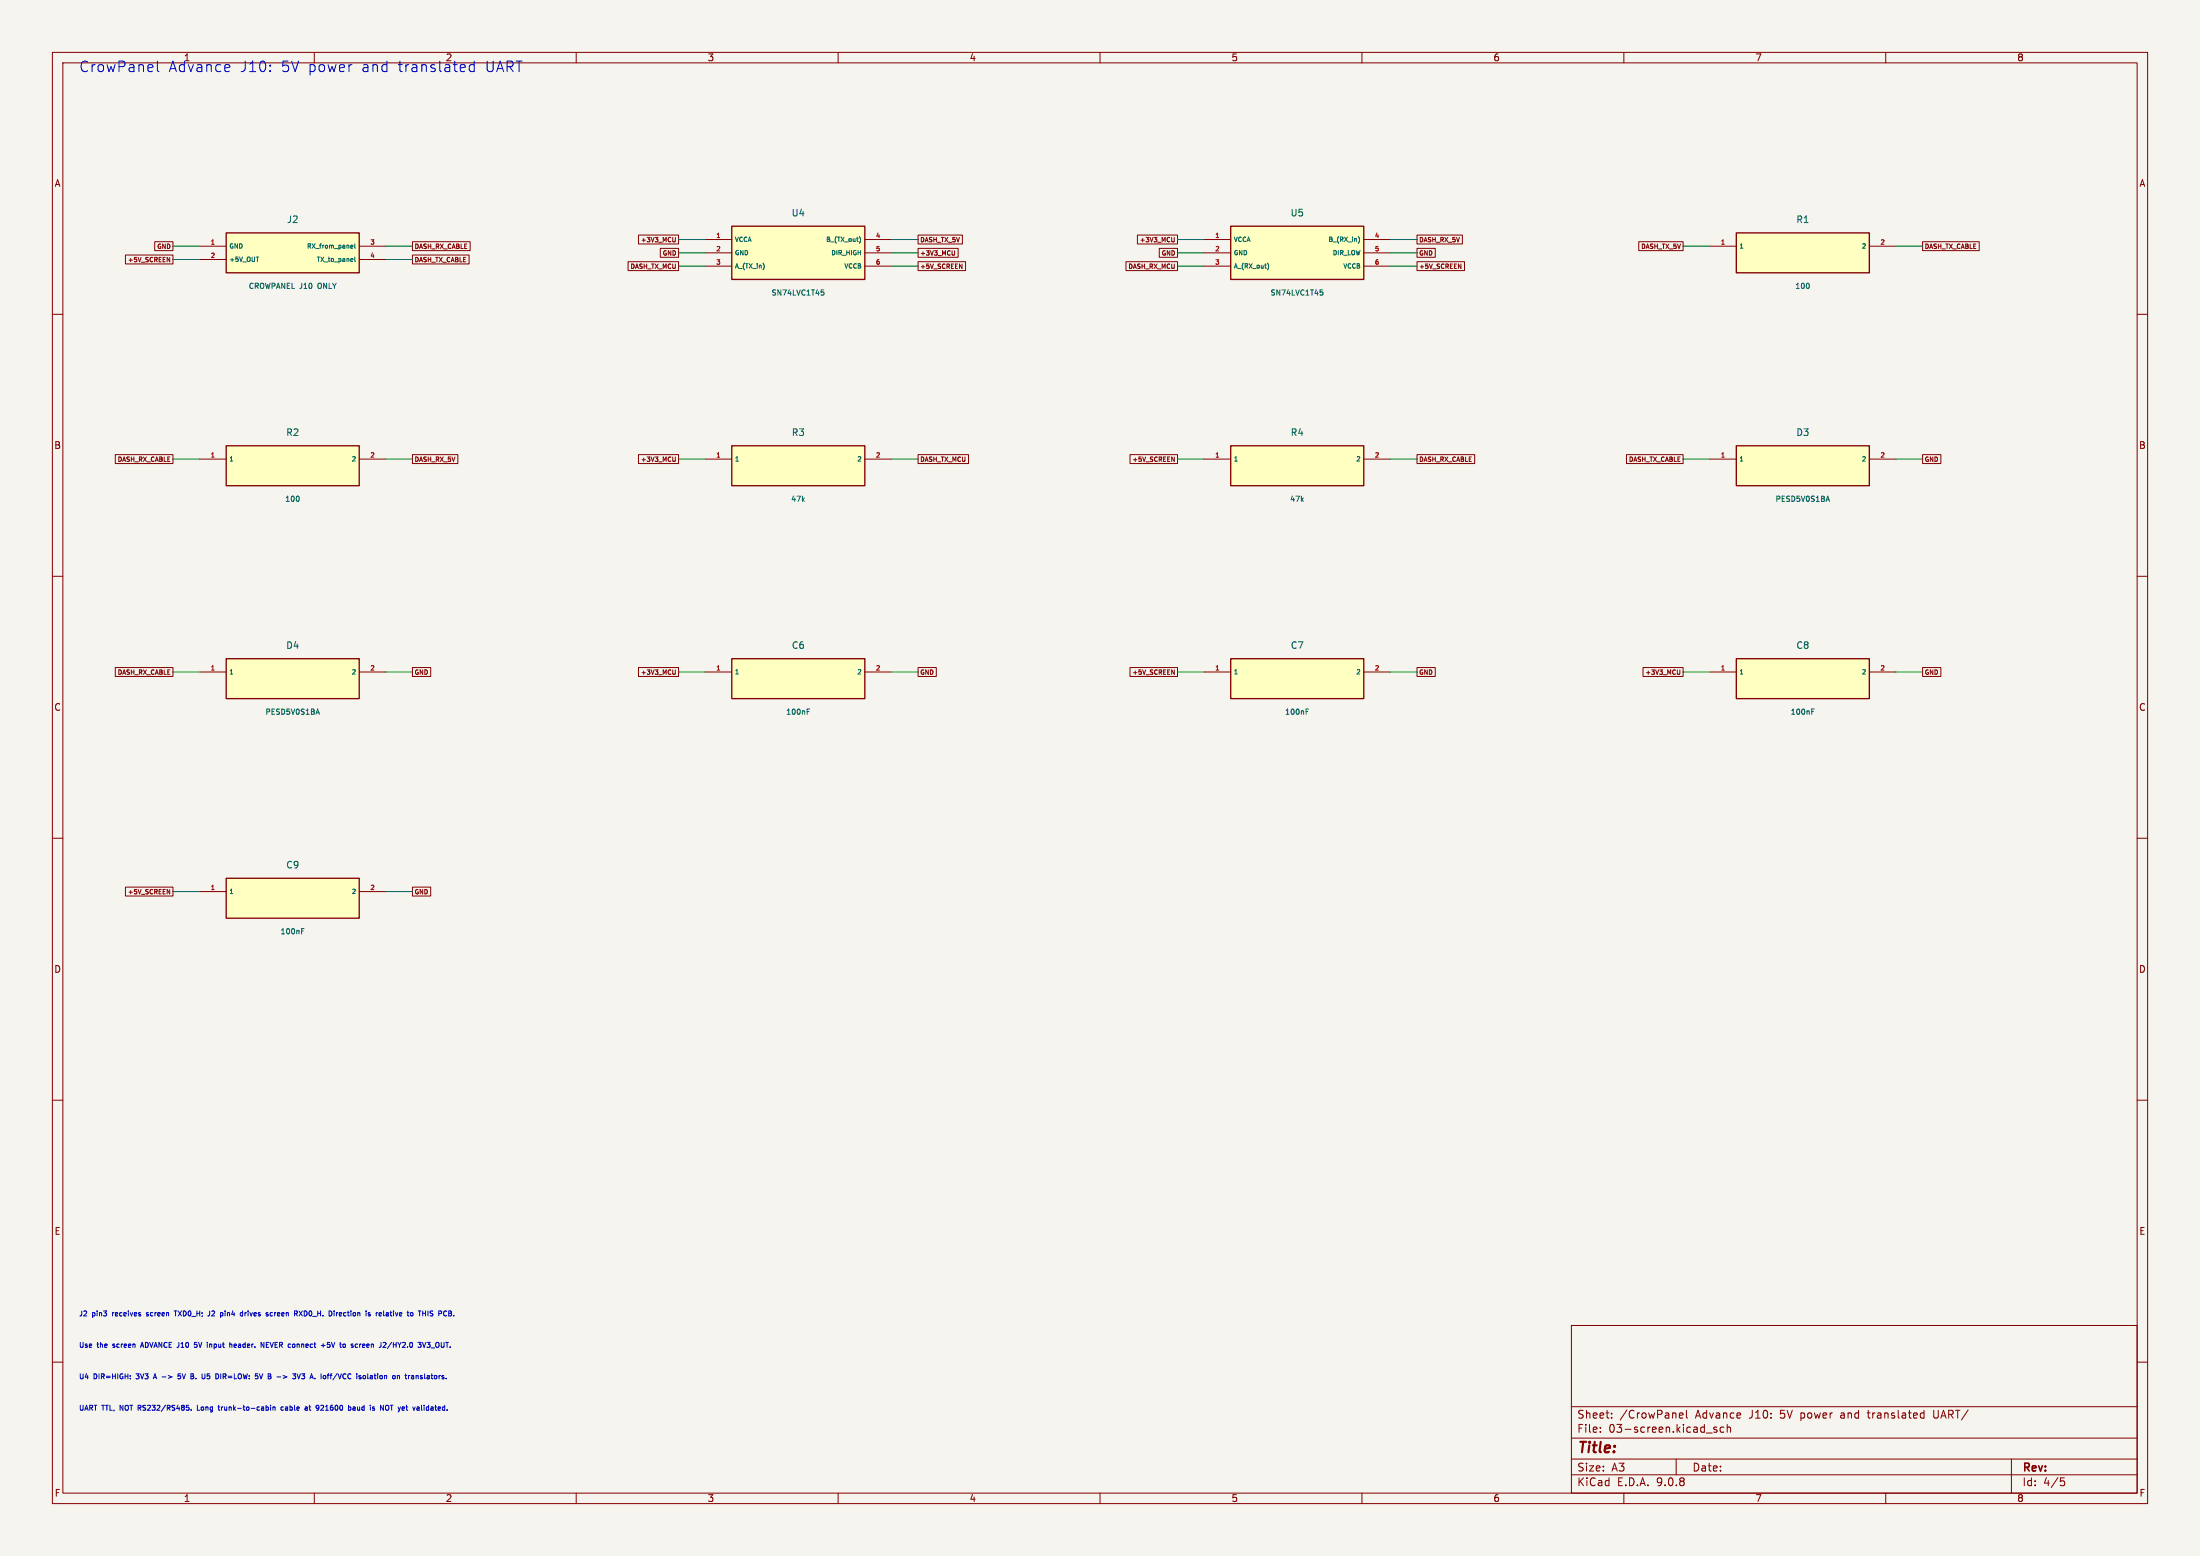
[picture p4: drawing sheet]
(kicad_sch (version 20250114) (generator "eeschema") (paper "A3")
(lib_symbols (symbol "Carrier:J2" (pin_names (offset 0.508)) (in_bom yes) (on_board yes)
 (property "Reference" "J" (at 0 6.35 0) (effects (font (size 1.27 1.27))))(property "Value" "CROWPANEL J10 ONLY" (at 0 -6.35 0) (effects (font (size 1.27 1.27))))(property "Footprint" "Racecar:TerminalBlock_Phoenix_MKDS-1,5-4-5.08_1x04_P5.08mm_Horizontal" (at 0 0 0) (effects (font (size 1.27 1.27)) (hide yes)))(property "Datasheet" "" (at 0 0 0) (effects (font (size 1.27 1.27)) (hide yes)))
 (symbol "J2_0_1" (rectangle (start -12.7 3.81) (end 12.7 -3.81) (stroke (width .254) (type default)) (fill (type background))))
 (symbol "J2_1_1" (pin passive line (at -17.78 1.27 0) (length 5.08) (name "GND" (effects (font (size 0.85 0.85)))) (number "1" (effects (font (size 0.85 0.85)))))(pin passive line (at -17.78 -1.27 0) (length 5.08) (name "+5V OUT" (effects (font (size 0.85 0.85)))) (number "2" (effects (font (size 0.85 0.85)))))(pin passive line (at 17.78 1.27 180) (length 5.08) (name "RX from panel" (effects (font (size 0.85 0.85)))) (number "3" (effects (font (size 0.85 0.85)))))(pin passive line (at 17.78 -1.27 180) (length 5.08) (name "TX to panel" (effects (font (size 0.85 0.85)))) (number "4" (effects (font (size 0.85 0.85)))))))(symbol "Carrier:U4" (pin_names (offset 0.508)) (in_bom yes) (on_board yes)
 (property "Reference" "U" (at 0 7.62 0) (effects (font (size 1.27 1.27))))(property "Value" "SN74LVC1T45" (at 0 -7.62 0) (effects (font (size 1.27 1.27))))(property "Footprint" "Racecar:SOT-23-6_Handsoldering" (at 0 0 0) (effects (font (size 1.27 1.27)) (hide yes)))(property "Datasheet" "" (at 0 0 0) (effects (font (size 1.27 1.27)) (hide yes)))
 (symbol "U4_0_1" (rectangle (start -12.7 5.08) (end 12.7 -5.08) (stroke (width .254) (type default)) (fill (type background))))
 (symbol "U4_1_1" (pin passive line (at -17.78 2.54 0) (length 5.08) (name "VCCA" (effects (font (size 0.85 0.85)))) (number "1" (effects (font (size 0.85 0.85)))))(pin passive line (at -17.78 0.0 0) (length 5.08) (name "GND" (effects (font (size 0.85 0.85)))) (number "2" (effects (font (size 0.85 0.85)))))(pin passive line (at -17.78 -2.54 0) (length 5.08) (name "A (TX in)" (effects (font (size 0.85 0.85)))) (number "3" (effects (font (size 0.85 0.85)))))(pin passive line (at 17.78 2.54 180) (length 5.08) (name "B (TX out)" (effects (font (size 0.85 0.85)))) (number "4" (effects (font (size 0.85 0.85)))))(pin passive line (at 17.78 0.0 180) (length 5.08) (name "DIR HIGH" (effects (font (size 0.85 0.85)))) (number "5" (effects (font (size 0.85 0.85)))))(pin passive line (at 17.78 -2.54 180) (length 5.08) (name "VCCB" (effects (font (size 0.85 0.85)))) (number "6" (effects (font (size 0.85 0.85)))))))(symbol "Carrier:U5" (pin_names (offset 0.508)) (in_bom yes) (on_board yes)
 (property "Reference" "U" (at 0 7.62 0) (effects (font (size 1.27 1.27))))(property "Value" "SN74LVC1T45" (at 0 -7.62 0) (effects (font (size 1.27 1.27))))(property "Footprint" "Racecar:SOT-23-6_Handsoldering" (at 0 0 0) (effects (font (size 1.27 1.27)) (hide yes)))(property "Datasheet" "" (at 0 0 0) (effects (font (size 1.27 1.27)) (hide yes)))
 (symbol "U5_0_1" (rectangle (start -12.7 5.08) (end 12.7 -5.08) (stroke (width .254) (type default)) (fill (type background))))
 (symbol "U5_1_1" (pin passive line (at -17.78 2.54 0) (length 5.08) (name "VCCA" (effects (font (size 0.85 0.85)))) (number "1" (effects (font (size 0.85 0.85)))))(pin passive line (at -17.78 0.0 0) (length 5.08) (name "GND" (effects (font (size 0.85 0.85)))) (number "2" (effects (font (size 0.85 0.85)))))(pin passive line (at -17.78 -2.54 0) (length 5.08) (name "A (RX out)" (effects (font (size 0.85 0.85)))) (number "3" (effects (font (size 0.85 0.85)))))(pin passive line (at 17.78 2.54 180) (length 5.08) (name "B (RX in)" (effects (font (size 0.85 0.85)))) (number "4" (effects (font (size 0.85 0.85)))))(pin passive line (at 17.78 0.0 180) (length 5.08) (name "DIR LOW" (effects (font (size 0.85 0.85)))) (number "5" (effects (font (size 0.85 0.85)))))(pin passive line (at 17.78 -2.54 180) (length 5.08) (name "VCCB" (effects (font (size 0.85 0.85)))) (number "6" (effects (font (size 0.85 0.85)))))))(symbol "Carrier:R1" (pin_names (offset 0.508)) (in_bom yes) (on_board yes)
 (property "Reference" "R" (at 0 6.35 0) (effects (font (size 1.27 1.27))))(property "Value" "100" (at 0 -6.35 0) (effects (font (size 1.27 1.27))))(property "Footprint" "Racecar:R_0805_2012Metric_Pad1.20x1.40mm_HandSolder" (at 0 0 0) (effects (font (size 1.27 1.27)) (hide yes)))(property "Datasheet" "" (at 0 0 0) (effects (font (size 1.27 1.27)) (hide yes)))
 (symbol "R1_0_1" (rectangle (start -12.7 3.81) (end 12.7 -3.81) (stroke (width .254) (type default)) (fill (type background))))
 (symbol "R1_1_1" (pin passive line (at -17.78 1.27 0) (length 5.08) (name "1" (effects (font (size 0.85 0.85)))) (number "1" (effects (font (size 0.85 0.85)))))(pin passive line (at 17.78 1.27 180) (length 5.08) (name "2" (effects (font (size 0.85 0.85)))) (number "2" (effects (font (size 0.85 0.85)))))))(symbol "Carrier:R2" (pin_names (offset 0.508)) (in_bom yes) (on_board yes)
 (property "Reference" "R" (at 0 6.35 0) (effects (font (size 1.27 1.27))))(property "Value" "100" (at 0 -6.35 0) (effects (font (size 1.27 1.27))))(property "Footprint" "Racecar:R_0805_2012Metric_Pad1.20x1.40mm_HandSolder" (at 0 0 0) (effects (font (size 1.27 1.27)) (hide yes)))(property "Datasheet" "" (at 0 0 0) (effects (font (size 1.27 1.27)) (hide yes)))
 (symbol "R2_0_1" (rectangle (start -12.7 3.81) (end 12.7 -3.81) (stroke (width .254) (type default)) (fill (type background))))
 (symbol "R2_1_1" (pin passive line (at -17.78 1.27 0) (length 5.08) (name "1" (effects (font (size 0.85 0.85)))) (number "1" (effects (font (size 0.85 0.85)))))(pin passive line (at 17.78 1.27 180) (length 5.08) (name "2" (effects (font (size 0.85 0.85)))) (number "2" (effects (font (size 0.85 0.85)))))))(symbol "Carrier:R3" (pin_names (offset 0.508)) (in_bom yes) (on_board yes)
 (property "Reference" "R" (at 0 6.35 0) (effects (font (size 1.27 1.27))))(property "Value" "47k" (at 0 -6.35 0) (effects (font (size 1.27 1.27))))(property "Footprint" "Racecar:R_0805_2012Metric_Pad1.20x1.40mm_HandSolder" (at 0 0 0) (effects (font (size 1.27 1.27)) (hide yes)))(property "Datasheet" "" (at 0 0 0) (effects (font (size 1.27 1.27)) (hide yes)))
 (symbol "R3_0_1" (rectangle (start -12.7 3.81) (end 12.7 -3.81) (stroke (width .254) (type default)) (fill (type background))))
 (symbol "R3_1_1" (pin passive line (at -17.78 1.27 0) (length 5.08) (name "1" (effects (font (size 0.85 0.85)))) (number "1" (effects (font (size 0.85 0.85)))))(pin passive line (at 17.78 1.27 180) (length 5.08) (name "2" (effects (font (size 0.85 0.85)))) (number "2" (effects (font (size 0.85 0.85)))))))(symbol "Carrier:R4" (pin_names (offset 0.508)) (in_bom yes) (on_board yes)
 (property "Reference" "R" (at 0 6.35 0) (effects (font (size 1.27 1.27))))(property "Value" "47k" (at 0 -6.35 0) (effects (font (size 1.27 1.27))))(property "Footprint" "Racecar:R_0805_2012Metric_Pad1.20x1.40mm_HandSolder" (at 0 0 0) (effects (font (size 1.27 1.27)) (hide yes)))(property "Datasheet" "" (at 0 0 0) (effects (font (size 1.27 1.27)) (hide yes)))
 (symbol "R4_0_1" (rectangle (start -12.7 3.81) (end 12.7 -3.81) (stroke (width .254) (type default)) (fill (type background))))
 (symbol "R4_1_1" (pin passive line (at -17.78 1.27 0) (length 5.08) (name "1" (effects (font (size 0.85 0.85)))) (number "1" (effects (font (size 0.85 0.85)))))(pin passive line (at 17.78 1.27 180) (length 5.08) (name "2" (effects (font (size 0.85 0.85)))) (number "2" (effects (font (size 0.85 0.85)))))))(symbol "Carrier:D3" (pin_names (offset 0.508)) (in_bom yes) (on_board yes)
 (property "Reference" "D" (at 0 6.35 0) (effects (font (size 1.27 1.27))))(property "Value" "PESD5V0S1BA" (at 0 -6.35 0) (effects (font (size 1.27 1.27))))(property "Footprint" "Racecar:D_SOD-323" (at 0 0 0) (effects (font (size 1.27 1.27)) (hide yes)))(property "Datasheet" "" (at 0 0 0) (effects (font (size 1.27 1.27)) (hide yes)))
 (symbol "D3_0_1" (rectangle (start -12.7 3.81) (end 12.7 -3.81) (stroke (width .254) (type default)) (fill (type background))))
 (symbol "D3_1_1" (pin passive line (at -17.78 1.27 0) (length 5.08) (name "1" (effects (font (size 0.85 0.85)))) (number "1" (effects (font (size 0.85 0.85)))))(pin passive line (at 17.78 1.27 180) (length 5.08) (name "2" (effects (font (size 0.85 0.85)))) (number "2" (effects (font (size 0.85 0.85)))))))(symbol "Carrier:D4" (pin_names (offset 0.508)) (in_bom yes) (on_board yes)
 (property "Reference" "D" (at 0 6.35 0) (effects (font (size 1.27 1.27))))(property "Value" "PESD5V0S1BA" (at 0 -6.35 0) (effects (font (size 1.27 1.27))))(property "Footprint" "Racecar:D_SOD-323" (at 0 0 0) (effects (font (size 1.27 1.27)) (hide yes)))(property "Datasheet" "" (at 0 0 0) (effects (font (size 1.27 1.27)) (hide yes)))
 (symbol "D4_0_1" (rectangle (start -12.7 3.81) (end 12.7 -3.81) (stroke (width .254) (type default)) (fill (type background))))
 (symbol "D4_1_1" (pin passive line (at -17.78 1.27 0) (length 5.08) (name "1" (effects (font (size 0.85 0.85)))) (number "1" (effects (font (size 0.85 0.85)))))(pin passive line (at 17.78 1.27 180) (length 5.08) (name "2" (effects (font (size 0.85 0.85)))) (number "2" (effects (font (size 0.85 0.85)))))))(symbol "Carrier:C6" (pin_names (offset 0.508)) (in_bom yes) (on_board yes)
 (property "Reference" "C" (at 0 6.35 0) (effects (font (size 1.27 1.27))))(property "Value" "100nF" (at 0 -6.35 0) (effects (font (size 1.27 1.27))))(property "Footprint" "Racecar:C_0805_2012Metric_Pad1.18x1.45mm_HandSolder" (at 0 0 0) (effects (font (size 1.27 1.27)) (hide yes)))(property "Datasheet" "" (at 0 0 0) (effects (font (size 1.27 1.27)) (hide yes)))
 (symbol "C6_0_1" (rectangle (start -12.7 3.81) (end 12.7 -3.81) (stroke (width .254) (type default)) (fill (type background))))
 (symbol "C6_1_1" (pin passive line (at -17.78 1.27 0) (length 5.08) (name "1" (effects (font (size 0.85 0.85)))) (number "1" (effects (font (size 0.85 0.85)))))(pin passive line (at 17.78 1.27 180) (length 5.08) (name "2" (effects (font (size 0.85 0.85)))) (number "2" (effects (font (size 0.85 0.85)))))))(symbol "Carrier:C7" (pin_names (offset 0.508)) (in_bom yes) (on_board yes)
 (property "Reference" "C" (at 0 6.35 0) (effects (font (size 1.27 1.27))))(property "Value" "100nF" (at 0 -6.35 0) (effects (font (size 1.27 1.27))))(property "Footprint" "Racecar:C_0805_2012Metric_Pad1.18x1.45mm_HandSolder" (at 0 0 0) (effects (font (size 1.27 1.27)) (hide yes)))(property "Datasheet" "" (at 0 0 0) (effects (font (size 1.27 1.27)) (hide yes)))
 (symbol "C7_0_1" (rectangle (start -12.7 3.81) (end 12.7 -3.81) (stroke (width .254) (type default)) (fill (type background))))
 (symbol "C7_1_1" (pin passive line (at -17.78 1.27 0) (length 5.08) (name "1" (effects (font (size 0.85 0.85)))) (number "1" (effects (font (size 0.85 0.85)))))(pin passive line (at 17.78 1.27 180) (length 5.08) (name "2" (effects (font (size 0.85 0.85)))) (number "2" (effects (font (size 0.85 0.85)))))))(symbol "Carrier:C8" (pin_names (offset 0.508)) (in_bom yes) (on_board yes)
 (property "Reference" "C" (at 0 6.35 0) (effects (font (size 1.27 1.27))))(property "Value" "100nF" (at 0 -6.35 0) (effects (font (size 1.27 1.27))))(property "Footprint" "Racecar:C_0805_2012Metric_Pad1.18x1.45mm_HandSolder" (at 0 0 0) (effects (font (size 1.27 1.27)) (hide yes)))(property "Datasheet" "" (at 0 0 0) (effects (font (size 1.27 1.27)) (hide yes)))
 (symbol "C8_0_1" (rectangle (start -12.7 3.81) (end 12.7 -3.81) (stroke (width .254) (type default)) (fill (type background))))
 (symbol "C8_1_1" (pin passive line (at -17.78 1.27 0) (length 5.08) (name "1" (effects (font (size 0.85 0.85)))) (number "1" (effects (font (size 0.85 0.85)))))(pin passive line (at 17.78 1.27 180) (length 5.08) (name "2" (effects (font (size 0.85 0.85)))) (number "2" (effects (font (size 0.85 0.85)))))))(symbol "Carrier:C9" (pin_names (offset 0.508)) (in_bom yes) (on_board yes)
 (property "Reference" "C" (at 0 6.35 0) (effects (font (size 1.27 1.27))))(property "Value" "100nF" (at 0 -6.35 0) (effects (font (size 1.27 1.27))))(property "Footprint" "Racecar:C_0805_2012Metric_Pad1.18x1.45mm_HandSolder" (at 0 0 0) (effects (font (size 1.27 1.27)) (hide yes)))(property "Datasheet" "" (at 0 0 0) (effects (font (size 1.27 1.27)) (hide yes)))
 (symbol "C9_0_1" (rectangle (start -12.7 3.81) (end 12.7 -3.81) (stroke (width .254) (type default)) (fill (type background))))
 (symbol "C9_1_1" (pin passive line (at -17.78 1.27 0) (length 5.08) (name "1" (effects (font (size 0.85 0.85)))) (number "1" (effects (font (size 0.85 0.85)))))(pin passive line (at 17.78 1.27 180) (length 5.08) (name "2" (effects (font (size 0.85 0.85)))) (number "2" (effects (font (size 0.85 0.85))))))))
(text "CrowPanel Advance J10: 5V power and translated UART" (at 15 13 0) (effects (font (size 2 2)) (justify left)))
(symbol (lib_id "Carrier:J2") (at 55.88 48.26 0) (unit 1) (in_bom yes) (on_board yes) (dnp no) (property "Reference" "J2" (at 55.88 41.91 0) (effects (font (size 1.27 1.27))))(property "Value" "CROWPANEL J10 ONLY" (at 55.88 54.61 0) (effects (font (size 1.0 1.0))))(property "Footprint" "Racecar:TerminalBlock_Phoenix_MKDS-1,5-4-5.08_1x04_P5.08mm_Horizontal" (at 55.88 48.26 0) (effects (font (size 0.8 0.8)) (hide yes)))(property "Datasheet" "" (at 55.88 48.26 0) (effects (font (size 0.8 0.8)) (hide yes))))
(wire (pts (xy 38.1 46.989999999999995) (xy 33.02 46.989999999999995)) (stroke (width 0) (type default)))
(global_label "GND" (shape passive) (at 33.02 46.989999999999995 180) (effects (font (size 0.85 0.85)) (justify right)))
(wire (pts (xy 38.1 49.53) (xy 33.02 49.53)) (stroke (width 0) (type default)))
(global_label "+5V_SCREEN" (shape passive) (at 33.02 49.53 180) (effects (font (size 0.85 0.85)) (justify right)))
(wire (pts (xy 73.66 46.989999999999995) (xy 78.74 46.989999999999995)) (stroke (width 0) (type default)))
(global_label "DASH_RX_CABLE" (shape passive) (at 78.74 46.989999999999995 0) (effects (font (size 0.85 0.85)) (justify left)))
(wire (pts (xy 73.66 49.53) (xy 78.74 49.53)) (stroke (width 0) (type default)))
(global_label "DASH_TX_CABLE" (shape passive) (at 78.74 49.53 0) (effects (font (size 0.85 0.85)) (justify left)))
(symbol (lib_id "Carrier:U4") (at 152.4 48.26 0) (unit 1) (in_bom yes) (on_board yes) (dnp no) (property "Reference" "U4" (at 152.4 40.64 0) (effects (font (size 1.27 1.27))))(property "Value" "SN74LVC1T45" (at 152.4 55.879999999999995 0) (effects (font (size 1.0 1.0))))(property "Footprint" "Racecar:SOT-23-6_Handsoldering" (at 152.4 48.26 0) (effects (font (size 0.8 0.8)) (hide yes)))(property "Datasheet" "" (at 152.4 48.26 0) (effects (font (size 0.8 0.8)) (hide yes))))
(wire (pts (xy 134.62 45.72) (xy 129.54 45.72)) (stroke (width 0) (type default)))
(global_label "+3V3_MCU" (shape passive) (at 129.54 45.72 180) (effects (font (size 0.85 0.85)) (justify right)))
(wire (pts (xy 134.62 48.26) (xy 129.54 48.26)) (stroke (width 0) (type default)))
(global_label "GND" (shape passive) (at 129.54 48.26 180) (effects (font (size 0.85 0.85)) (justify right)))
(wire (pts (xy 134.62 50.8) (xy 129.54 50.8)) (stroke (width 0) (type default)))
(global_label "DASH_TX_MCU" (shape passive) (at 129.54 50.8 180) (effects (font (size 0.85 0.85)) (justify right)))
(wire (pts (xy 170.18 45.72) (xy 175.26000000000002 45.72)) (stroke (width 0) (type default)))
(global_label "DASH_TX_5V" (shape passive) (at 175.26000000000002 45.72 0) (effects (font (size 0.85 0.85)) (justify left)))
(wire (pts (xy 170.18 48.26) (xy 175.26000000000002 48.26)) (stroke (width 0) (type default)))
(global_label "+3V3_MCU" (shape passive) (at 175.26000000000002 48.26 0) (effects (font (size 0.85 0.85)) (justify left)))
(wire (pts (xy 170.18 50.8) (xy 175.26000000000002 50.8)) (stroke (width 0) (type default)))
(global_label "+5V_SCREEN" (shape passive) (at 175.26000000000002 50.8 0) (effects (font (size 0.85 0.85)) (justify left)))
(symbol (lib_id "Carrier:U5") (at 247.65 48.26 0) (unit 1) (in_bom yes) (on_board yes) (dnp no) (property "Reference" "U5" (at 247.65 40.64 0) (effects (font (size 1.27 1.27))))(property "Value" "SN74LVC1T45" (at 247.65 55.879999999999995 0) (effects (font (size 1.0 1.0))))(property "Footprint" "Racecar:SOT-23-6_Handsoldering" (at 247.65 48.26 0) (effects (font (size 0.8 0.8)) (hide yes)))(property "Datasheet" "" (at 247.65 48.26 0) (effects (font (size 0.8 0.8)) (hide yes))))
(wire (pts (xy 229.87 45.72) (xy 224.79 45.72)) (stroke (width 0) (type default)))
(global_label "+3V3_MCU" (shape passive) (at 224.79 45.72 180) (effects (font (size 0.85 0.85)) (justify right)))
(wire (pts (xy 229.87 48.26) (xy 224.79 48.26)) (stroke (width 0) (type default)))
(global_label "GND" (shape passive) (at 224.79 48.26 180) (effects (font (size 0.85 0.85)) (justify right)))
(wire (pts (xy 229.87 50.8) (xy 224.79 50.8)) (stroke (width 0) (type default)))
(global_label "DASH_RX_MCU" (shape passive) (at 224.79 50.8 180) (effects (font (size 0.85 0.85)) (justify right)))
(wire (pts (xy 265.43 45.72) (xy 270.51 45.72)) (stroke (width 0) (type default)))
(global_label "DASH_RX_5V" (shape passive) (at 270.51 45.72 0) (effects (font (size 0.85 0.85)) (justify left)))
(wire (pts (xy 265.43 48.26) (xy 270.51 48.26)) (stroke (width 0) (type default)))
(global_label "GND" (shape passive) (at 270.51 48.26 0) (effects (font (size 0.85 0.85)) (justify left)))
(wire (pts (xy 265.43 50.8) (xy 270.51 50.8)) (stroke (width 0) (type default)))
(global_label "+5V_SCREEN" (shape passive) (at 270.51 50.8 0) (effects (font (size 0.85 0.85)) (justify left)))
(symbol (lib_id "Carrier:R1") (at 344.17 48.26 0) (unit 1) (in_bom yes) (on_board yes) (dnp no) (property "Reference" "R1" (at 344.17 41.91 0) (effects (font (size 1.27 1.27))))(property "Value" "100" (at 344.17 54.61 0) (effects (font (size 1.0 1.0))))(property "Footprint" "Racecar:R_0805_2012Metric_Pad1.20x1.40mm_HandSolder" (at 344.17 48.26 0) (effects (font (size 0.8 0.8)) (hide yes)))(property "Datasheet" "" (at 344.17 48.26 0) (effects (font (size 0.8 0.8)) (hide yes))))
(wire (pts (xy 326.39 46.989999999999995) (xy 321.31 46.989999999999995)) (stroke (width 0) (type default)))
(global_label "DASH_TX_5V" (shape passive) (at 321.31 46.989999999999995 180) (effects (font (size 0.85 0.85)) (justify right)))
(wire (pts (xy 361.95000000000005 46.989999999999995) (xy 367.03000000000003 46.989999999999995)) (stroke (width 0) (type default)))
(global_label "DASH_TX_CABLE" (shape passive) (at 367.03000000000003 46.989999999999995 0) (effects (font (size 0.85 0.85)) (justify left)))
(symbol (lib_id "Carrier:R2") (at 55.88 88.9 0) (unit 1) (in_bom yes) (on_board yes) (dnp no) (property "Reference" "R2" (at 55.88 82.55 0) (effects (font (size 1.27 1.27))))(property "Value" "100" (at 55.88 95.25000000000001 0) (effects (font (size 1.0 1.0))))(property "Footprint" "Racecar:R_0805_2012Metric_Pad1.20x1.40mm_HandSolder" (at 55.88 88.9 0) (effects (font (size 0.8 0.8)) (hide yes)))(property "Datasheet" "" (at 55.88 88.9 0) (effects (font (size 0.8 0.8)) (hide yes))))
(wire (pts (xy 38.1 87.63000000000001) (xy 33.02 87.63000000000001)) (stroke (width 0) (type default)))
(global_label "DASH_RX_CABLE" (shape passive) (at 33.02 87.63000000000001 180) (effects (font (size 0.85 0.85)) (justify right)))
(wire (pts (xy 73.66 87.63000000000001) (xy 78.74 87.63000000000001)) (stroke (width 0) (type default)))
(global_label "DASH_RX_5V" (shape passive) (at 78.74 87.63000000000001 0) (effects (font (size 0.85 0.85)) (justify left)))
(symbol (lib_id "Carrier:R3") (at 152.4 88.9 0) (unit 1) (in_bom yes) (on_board yes) (dnp no) (property "Reference" "R3" (at 152.4 82.55 0) (effects (font (size 1.27 1.27))))(property "Value" "47k" (at 152.4 95.25000000000001 0) (effects (font (size 1.0 1.0))))(property "Footprint" "Racecar:R_0805_2012Metric_Pad1.20x1.40mm_HandSolder" (at 152.4 88.9 0) (effects (font (size 0.8 0.8)) (hide yes)))(property "Datasheet" "" (at 152.4 88.9 0) (effects (font (size 0.8 0.8)) (hide yes))))
(wire (pts (xy 134.62 87.63000000000001) (xy 129.54 87.63000000000001)) (stroke (width 0) (type default)))
(global_label "+3V3_MCU" (shape passive) (at 129.54 87.63000000000001 180) (effects (font (size 0.85 0.85)) (justify right)))
(wire (pts (xy 170.18 87.63000000000001) (xy 175.26000000000002 87.63000000000001)) (stroke (width 0) (type default)))
(global_label "DASH_TX_MCU" (shape passive) (at 175.26000000000002 87.63000000000001 0) (effects (font (size 0.85 0.85)) (justify left)))
(symbol (lib_id "Carrier:R4") (at 247.65 88.9 0) (unit 1) (in_bom yes) (on_board yes) (dnp no) (property "Reference" "R4" (at 247.65 82.55 0) (effects (font (size 1.27 1.27))))(property "Value" "47k" (at 247.65 95.25000000000001 0) (effects (font (size 1.0 1.0))))(property "Footprint" "Racecar:R_0805_2012Metric_Pad1.20x1.40mm_HandSolder" (at 247.65 88.9 0) (effects (font (size 0.8 0.8)) (hide yes)))(property "Datasheet" "" (at 247.65 88.9 0) (effects (font (size 0.8 0.8)) (hide yes))))
(wire (pts (xy 229.87 87.63000000000001) (xy 224.79 87.63000000000001)) (stroke (width 0) (type default)))
(global_label "+5V_SCREEN" (shape passive) (at 224.79 87.63000000000001 180) (effects (font (size 0.85 0.85)) (justify right)))
(wire (pts (xy 265.43 87.63000000000001) (xy 270.51 87.63000000000001)) (stroke (width 0) (type default)))
(global_label "DASH_RX_CABLE" (shape passive) (at 270.51 87.63000000000001 0) (effects (font (size 0.85 0.85)) (justify left)))
(symbol (lib_id "Carrier:D3") (at 344.17 88.9 0) (unit 1) (in_bom yes) (on_board yes) (dnp no) (property "Reference" "D3" (at 344.17 82.55 0) (effects (font (size 1.27 1.27))))(property "Value" "PESD5V0S1BA" (at 344.17 95.25000000000001 0) (effects (font (size 1.0 1.0))))(property "Footprint" "Racecar:D_SOD-323" (at 344.17 88.9 0) (effects (font (size 0.8 0.8)) (hide yes)))(property "Datasheet" "" (at 344.17 88.9 0) (effects (font (size 0.8 0.8)) (hide yes))))
(wire (pts (xy 326.39 87.63000000000001) (xy 321.31 87.63000000000001)) (stroke (width 0) (type default)))
(global_label "DASH_TX_CABLE" (shape passive) (at 321.31 87.63000000000001 180) (effects (font (size 0.85 0.85)) (justify right)))
(wire (pts (xy 361.95000000000005 87.63000000000001) (xy 367.03000000000003 87.63000000000001)) (stroke (width 0) (type default)))
(global_label "GND" (shape passive) (at 367.03000000000003 87.63000000000001 0) (effects (font (size 0.85 0.85)) (justify left)))
(symbol (lib_id "Carrier:D4") (at 55.88 129.54 0) (unit 1) (in_bom yes) (on_board yes) (dnp no) (property "Reference" "D4" (at 55.88 123.18999999999998 0) (effects (font (size 1.27 1.27))))(property "Value" "PESD5V0S1BA" (at 55.88 135.89 0) (effects (font (size 1.0 1.0))))(property "Footprint" "Racecar:D_SOD-323" (at 55.88 129.54 0) (effects (font (size 0.8 0.8)) (hide yes)))(property "Datasheet" "" (at 55.88 129.54 0) (effects (font (size 0.8 0.8)) (hide yes))))
(wire (pts (xy 38.1 128.26999999999998) (xy 33.02 128.26999999999998)) (stroke (width 0) (type default)))
(global_label "DASH_RX_CABLE" (shape passive) (at 33.02 128.26999999999998 180) (effects (font (size 0.85 0.85)) (justify right)))
(wire (pts (xy 73.66 128.26999999999998) (xy 78.74 128.26999999999998)) (stroke (width 0) (type default)))
(global_label "GND" (shape passive) (at 78.74 128.26999999999998 0) (effects (font (size 0.85 0.85)) (justify left)))
(symbol (lib_id "Carrier:C6") (at 152.4 129.54 0) (unit 1) (in_bom yes) (on_board yes) (dnp no) (property "Reference" "C6" (at 152.4 123.18999999999998 0) (effects (font (size 1.27 1.27))))(property "Value" "100nF" (at 152.4 135.89 0) (effects (font (size 1.0 1.0))))(property "Footprint" "Racecar:C_0805_2012Metric_Pad1.18x1.45mm_HandSolder" (at 152.4 129.54 0) (effects (font (size 0.8 0.8)) (hide yes)))(property "Datasheet" "" (at 152.4 129.54 0) (effects (font (size 0.8 0.8)) (hide yes))))
(wire (pts (xy 134.62 128.26999999999998) (xy 129.54 128.26999999999998)) (stroke (width 0) (type default)))
(global_label "+3V3_MCU" (shape passive) (at 129.54 128.26999999999998 180) (effects (font (size 0.85 0.85)) (justify right)))
(wire (pts (xy 170.18 128.26999999999998) (xy 175.26000000000002 128.26999999999998)) (stroke (width 0) (type default)))
(global_label "GND" (shape passive) (at 175.26000000000002 128.26999999999998 0) (effects (font (size 0.85 0.85)) (justify left)))
(symbol (lib_id "Carrier:C7") (at 247.65 129.54 0) (unit 1) (in_bom yes) (on_board yes) (dnp no) (property "Reference" "C7" (at 247.65 123.18999999999998 0) (effects (font (size 1.27 1.27))))(property "Value" "100nF" (at 247.65 135.89 0) (effects (font (size 1.0 1.0))))(property "Footprint" "Racecar:C_0805_2012Metric_Pad1.18x1.45mm_HandSolder" (at 247.65 129.54 0) (effects (font (size 0.8 0.8)) (hide yes)))(property "Datasheet" "" (at 247.65 129.54 0) (effects (font (size 0.8 0.8)) (hide yes))))
(wire (pts (xy 229.87 128.26999999999998) (xy 224.79 128.26999999999998)) (stroke (width 0) (type default)))
(global_label "+5V_SCREEN" (shape passive) (at 224.79 128.26999999999998 180) (effects (font (size 0.85 0.85)) (justify right)))
(wire (pts (xy 265.43 128.26999999999998) (xy 270.51 128.26999999999998)) (stroke (width 0) (type default)))
(global_label "GND" (shape passive) (at 270.51 128.26999999999998 0) (effects (font (size 0.85 0.85)) (justify left)))
(symbol (lib_id "Carrier:C8") (at 344.17 129.54 0) (unit 1) (in_bom yes) (on_board yes) (dnp no) (property "Reference" "C8" (at 344.17 123.18999999999998 0) (effects (font (size 1.27 1.27))))(property "Value" "100nF" (at 344.17 135.89 0) (effects (font (size 1.0 1.0))))(property "Footprint" "Racecar:C_0805_2012Metric_Pad1.18x1.45mm_HandSolder" (at 344.17 129.54 0) (effects (font (size 0.8 0.8)) (hide yes)))(property "Datasheet" "" (at 344.17 129.54 0) (effects (font (size 0.8 0.8)) (hide yes))))
(wire (pts (xy 326.39 128.26999999999998) (xy 321.31 128.26999999999998)) (stroke (width 0) (type default)))
(global_label "+3V3_MCU" (shape passive) (at 321.31 128.26999999999998 180) (effects (font (size 0.85 0.85)) (justify right)))
(wire (pts (xy 361.95000000000005 128.26999999999998) (xy 367.03000000000003 128.26999999999998)) (stroke (width 0) (type default)))
(global_label "GND" (shape passive) (at 367.03000000000003 128.26999999999998 0) (effects (font (size 0.85 0.85)) (justify left)))
(symbol (lib_id "Carrier:C9") (at 55.88 171.45 0) (unit 1) (in_bom yes) (on_board yes) (dnp no) (property "Reference" "C9" (at 55.88 165.1 0) (effects (font (size 1.27 1.27))))(property "Value" "100nF" (at 55.88 177.79999999999998 0) (effects (font (size 1.0 1.0))))(property "Footprint" "Racecar:C_0805_2012Metric_Pad1.18x1.45mm_HandSolder" (at 55.88 171.45 0) (effects (font (size 0.8 0.8)) (hide yes)))(property "Datasheet" "" (at 55.88 171.45 0) (effects (font (size 0.8 0.8)) (hide yes))))
(wire (pts (xy 38.1 170.17999999999998) (xy 33.02 170.17999999999998)) (stroke (width 0) (type default)))
(global_label "+5V_SCREEN" (shape passive) (at 33.02 170.17999999999998 180) (effects (font (size 0.85 0.85)) (justify right)))
(wire (pts (xy 73.66 170.17999999999998) (xy 78.74 170.17999999999998)) (stroke (width 0) (type default)))
(global_label "GND" (shape passive) (at 78.74 170.17999999999998 0) (effects (font (size 0.85 0.85)) (justify left)))
(text "J2 pin3 receives screen TXD0_H; J2 pin4 drives screen RXD0_H. Direction is relative to THIS PCB." (at 15 251 0) (effects (font (size 0.95 0.95)) (justify left)))
(text "Use the screen ADVANCE J10 5V input header. NEVER connect +5V to screen J2/HY2.0 3V3_OUT." (at 15 257 0) (effects (font (size 0.95 0.95)) (justify left)))
(text "U4 DIR=HIGH: 3V3 A -> 5V B. U5 DIR=LOW: 5V B -> 3V3 A. Ioff/VCC isolation on translators." (at 15 263 0) (effects (font (size 0.95 0.95)) (justify left)))
(text "UART TTL, NOT RS232/RS485. Long trunk-to-cabin cable at 921600 baud is NOT yet validated." (at 15 269 0) (effects (font (size 0.95 0.95)) (justify left))))
